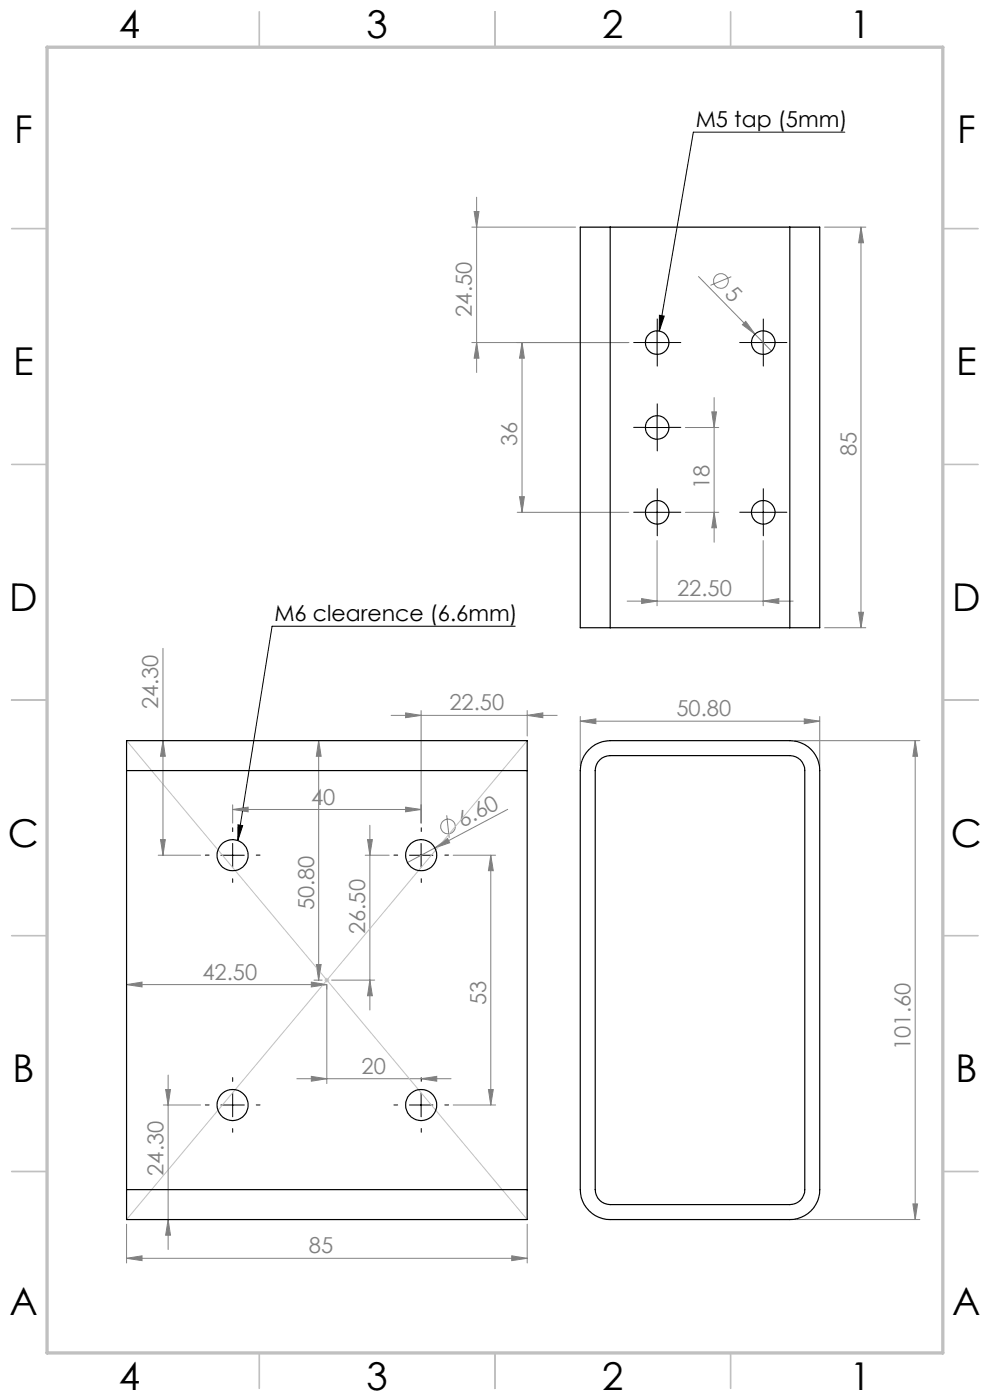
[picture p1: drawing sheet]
<svg xmlns="http://www.w3.org/2000/svg" width="210mm" height="297mm" viewBox="0 0 210 297" stroke-linecap="round" stroke-linejoin="round" font-family="sans-serif">
<g fill="none" stroke="#808080" stroke-width=".21">
<path d="M100.1 48.2h22M100.6 44.9h1l-.5 3.3zM101.1 41.8v37.2M148.2 58.7l15.5 15.8M155.1 58.7l-4.4 1.8M174.9 48.2h8.8M182.6 48.2l.6 3.3h-1.1zM182.6 48.2v85M100.1 72.7h33.3M101.1 72.7l.5 3.3h-1zM110.7 72.7l.5 3.3h-1zM110.7 72.7v36"/>
<path d="M157.5 68.9l.7-.7 2 2.7zM145.4 90.7h7.1M151 87.4h1l-.5 3.3zM151.5 84.3v30.7M109.7 108.7h23.7M110.2 105.4h1l-.5 3.3zM139.4 114.7v13.8M145.4 108.7h7.1M151.5 108.7l.5 3.3h-1zM161.9 114.7v13.8M34.6 137.5v43.9M133 127.5h35.2"/>
<path d="M136.1 127l3.3 .5-3.3 .5zM161.9 127.5l3.3-.5v1zM174.9 133.2h8.8M182.1 129.9h1.1l-.6 3.3zM34.6 157.1l.5 3.3h-1.1zM67.6 157.1v50.8M67.6 157.1l.5 3.3h-1zM83 151.8h35.2M86 151.2l3.3 .6-3.3 .5zM89.3 150.7v23.9M111.8 151.8l3.3-.6v1.1zM111.8 150.7v5.4"/>
<path d="M123.1 153l3.3-.5v1zM123.1 152v10.5M123.1 153h50.8M168.6 157.1h26.5M170.6 152.5l3.3 .5-3.3 .5zM173.9 152v10.5M194.1 157.1l.5 3.3h-1zM194.1 157.1v101.6M34 178.1h1.1l-.5 3.3zM49.4 171.7l3.2-.5v1zM49.4 170.7v3.9M49.4 171.7h39.9"/>
<path d="M78 178.1h1l-.5 3.3zM78.5 175.1v39.2M86 171.2l3.3 .5-3.3 .5zM92.3 179.9l2.6-2 .5 .9zM92.3 179.9l-5.9 3.1M94.8 173l.5 4.7M107.7 171.7l-15.4 8.2M33.5 181.4h9M77.5 181.4h5M96.1 181.4h9M104.1 181.4l.5 3.3h-1zM104.1 181.4v53"/>
<path d="M26.8 208.9l3.3-.6v1.1zM26.8 208.9h42.5M66 208.3l3.3 .6-3.3 .5zM66.6 207.9h1.7M67.1 204.6h1l-.5 3.3zM69.3 208.9v21M70.3 207.9h9.2M78.5 207.9l.5 3.3h-1zM34.6 234.4h7.9M35.1 231.1h1.1l-.5 3.3zM35.7 228.1v37M63 228.8h32.7"/>
<path d="M66 228.3l3.3 .5-3.3 .6zM89.3 228.8l3.3-.5v1.1zM96.1 234.4h9M103.6 231.1h1l-.5 3.3zM26.8 259.7v8.2M35.7 258.7l.5 3.3h-1.1zM111.8 259.7v8.2M168.6 258.7h26.5M193.6 255.4h1l-.5 3.3zM26.8 266.9l3.3-.5v1zM26.8 266.9h85M108.5 266.4l3.3 .5-3.3 .5z"/>
<circle cx="152.9" cy="59.6" r="1.56"/>
<circle cx="95" cy="175.3" r="1.55"/>
</g>
<g fill="none" stroke="#000" stroke-width=".21">
<path d="M179.2 28h-32.1l-7.3 42.2M136.9 72.7h5M139.4 70.2v5M139.9 66.9l1 .2-1.1 3.1zM159.4 72.7h5M161.9 70.2v5M136.9 90.7h5M139.4 88.2v5M136.9 108.7h5M139.4 106.2v5M159.4 108.7h5M161.9 106.2v5"/>
<path d="M109.3 132.9h-51.6l-7.3 45.4M49.4 178.9v5M50.5 175l1 .2-1.1 3.1zM89.3 178.9v5M46.8 181.4h5M86.9 181.4h4.9M46.8 234.4h5M49.4 231.9v5M86.9 234.4h4.9M89.3 231.9v5"/>
</g>
<path d="M26.8 157.1l85 101.6M111.8 157.1l-85 101.6M68.8 207.9h1M69 207.6l.7 .7M69.3 207.4v1M69.7 207.6l-.7 .7" fill="none" stroke="#c0c0c0" stroke-width=".21"/>
<g fill="none" stroke="#000" stroke-width=".21" stroke-dasharray="15.2 1.3 1.3 1.3">
<path d="M136.9 72.7h-2.5M139.4 70.2v-2.5M139.4 75.2v2.5M141.9 72.7h2.5M159.4 72.7h-2.5M161.9 70.2v-2.5M161.9 75.2v2.5M164.4 72.7h2.5M136.9 90.7h-2.5M139.4 88.2v-2.5M139.4 93.2v2.5M141.9 90.7h2.5"/>
<path d="M136.9 108.7h-2.5M139.4 106.2v-2.5M139.4 111.2v2.5M141.9 108.7h2.5M159.4 108.7h-2.5M161.9 106.2v-2.5M161.9 111.2v2.5M164.4 108.7h2.5M49.4 176.4v-.8M89.4 176.4v-.8M44.4 181.4h-.8M49.4 186.4v.8"/>
<path d="M54.4 181.4h.8M84.4 181.4h-.8M89.4 186.4v.8M94.4 181.4h.8M44.4 234.4h-.8M49.4 229.4v-.8M49.4 239.4v.8M54.4 234.4h.8M84.4 234.4h-.8M89.4 229.4v-.8M89.4 239.4v.8M94.4 234.4h.8"/>
</g>
<g fill="none" stroke="#c0c0c0" stroke-width=".35">
<path d="M55 2.5v7.5M105 2.5v7.5M155 2.5v7.5M2.5 48.5h7.5M200 48.5h7.5M2.5 98.5h7.5M200 98.5h7.5M2.5 148.5h7.5M200 148.5h7.5M2.5 198.5h7.5M200 198.5h7.5M2.5 248.5h7.5"/>
<path d="M200 248.5h7.5M55 287v7.5M105 287v7.5M155 287v7.5"/>
</g>
<path d="M10 10h190v277h-190z" fill="none" stroke="#c0c0c0" stroke-width=".7"/>
<path d="M50.5 175l1 .2-1.1 3.1zM139.9 66.9l1 .2-1.1 3.1z" fill="#000"/>
<g fill="#808080">
<path d="M157.5 68.9l.7-.7 2 2.7z"/>
<path d="M92.3 179.9l2.6-2 .5 .9z"/>
<path d="M66 208.3l3.3 .6-3.3 .5zM26.8 208.9l3.3-.6v1.1z"/>
<path d="M66 228.3l3.3 .5-3.3 .6zM89.3 228.8l3.3-.5v1.1z"/>
<path d="M67.1 204.6h1l-.5 3.3zM67.6 157.1l.5 3.3h-1zM78.5 207.9l.5 3.3h-1zM78 178.1h1l-.5 3.3z"/>
<path d="M170.6 152.5l3.3 .5-3.3 .5zM123.1 153l3.3-.5v1zM86 171.2l3.3 .5-3.3 .5zM49.4 171.7l3.2-.5v1zM111.8 151.8l3.3-.6v1.1zM86 151.2l3.3 .6-3.3 .5z"/>
<path d="M26.8 266.9l3.3-.5v1zM108.5 266.4l3.3 .5-3.3 .5zM136.1 127l3.3 .5-3.3 .5zM161.9 127.5l3.3-.5v1z"/>
<path d="M34 178.1h1.1l-.5 3.3zM34.6 157.1l.5 3.3h-1.1zM101.1 72.7l.5 3.3h-1zM100.6 44.9h1l-.5 3.3z"/>
<path d="M194.1 157.1l.5 3.3h-1zM193.6 255.4h1l-.5 3.3zM104.1 181.4l.5 3.3h-1zM103.6 231.1h1l-.5 3.3zM35.1 231.1h1.1l-.5 3.3zM35.7 258.7l.5 3.3h-1.1zM110.7 72.7l.5 3.3h-1zM110.2 105.4h1l-.5 3.3zM151 87.4h1l-.5 3.3zM151.5 108.7l.5 3.3h-1zM182.6 48.2l.6 3.3h-1.1zM182.1 129.9h1.1l-.6 3.3z"/>
</g>
<g fill="none" stroke="#000" stroke-width=".25">
<path d="M129.4 48.2h-6.3v85h6.3M129.4 48.2v85M129.4 48.2h38.1M167.5 48.2h6.4v85h-6.4M167.5 48.2v85M129.4 133.2h38.1M125 159a6.4 6.4 0 0 1 4.4-1.9h38.1a6.3 6.3 0 0 1 6.4 6.4v88.9a6.3 6.3 0 0 1-6.4 6.3h-38.1a6.4 6.4 0 0 1-6.3-6.3v-88.9a6.4 6.4 0 0 1 1.9-4.5zM26.8 163.5v-6.4h85v6.4M26.8 163.5h85M26.8 163.5v88.9M111.8 163.5v88.9M127.2 161.2a3.3 3.3 0 0 1 2.2-.9h38.1a3.1 3.1 0 0 1 3.2 3.2v88.9a3.1 3.1 0 0 1-3.2 3.1h-38.1a3.2 3.2 0 0 1-3.1-3.1v-88.9a3.3 3.3 0 0 1 .9-2.3z"/>
<path d="M26.8 252.4v6.3h85v-6.3M26.8 252.4h85"/>
<circle cx="139.4" cy="72.7" r="2.5"/>
<circle cx="161.9" cy="72.7" r="2.51"/>
<circle cx="139.4" cy="90.7" r="2.49"/>
<circle cx="139.4" cy="108.7" r="2.5"/>
<circle cx="161.9" cy="108.7" r="2.51"/>
<circle cx="49.4" cy="181.4" r="3.3"/>
<circle cx="89.3" cy="181.4" r="3.3"/>
<circle cx="49.4" cy="234.4" r="3.3"/>
<circle cx="89.3" cy="234.4" r="3.3"/>
</g>
<g font-size="8.1">
<text x="25.2" y="8">4</text>
<text x="77.7" y="8">3</text>
<text x="127.7" y="8">2</text>
<text x="180.2" y="8">1</text>
<text x="3" y="30.4">F</text>
<text x="203" y="30.4">F</text>
<text x="2.8" y="79.6">E</text>
<text x="202.8" y="79.6">E</text>
<text x="2" y="129.6">D</text>
<text x="202" y="129.6">D</text>
<text x="1.7" y="179.6">C</text>
<text x="201.7" y="179.6">C</text>
<text x="2.7" y="229.6">B</text>
<text x="202.7" y="229.6">B</text>
<text x="2" y="278.9">A</text>
<text x="202" y="278.9">A</text>
<text x="25.2" y="295">4</text>
<text x="77.7" y="295">3</text>
<text x="127.7" y="295">2</text>
<text x="180.2" y="295">1</text>
</g>
<g font-size="4.7">
<text x="147.6" y="27">M5 tap (5mm)</text>
<text x="58.2" y="131.8">M6 clearence (6.6mm)</text>
</g>
<g font-size="4.7" fill="#808080">
<text x="153.5" y="62.6" transform="rotate(46 153.5 62.6)">5</text>
<text x="100.1" y="67.2" transform="rotate(-90 100.1 67.2)">24.50</text>
<text x="109.7" y="94.7" transform="rotate(-90 109.7 94.7)">36</text>
<text x="181.6" y="96.7" transform="rotate(-90 181.6 96.7)">85</text>
<text x="150.5" y="103.8" transform="rotate(-90 150.5 103.8)">18</text>
<text x="143.6" y="126.5">22.50</text>
<text x="33.6" y="150.5" transform="rotate(-90 33.6 150.5)">24.30</text>
<text x="95.3" y="150.7">22.50</text>
<text x="143.5" y="152">50.80</text>
<text x="66" y="170.7">40</text>
<text x="98.1" y="175.6" transform="rotate(-28 98.1 175.6)">6.60</text>
<text x="66.6" y="193.1" transform="rotate(-90 66.6 193.1)">50.80</text>
<text x="77.5" y="198.1" transform="rotate(-90 77.5 198.1)">26.50</text>
<text x="42.9" y="207.8">42.50</text>
<text x="103.1" y="213.2" transform="rotate(-90 103.1 213.2)">53</text>
<text x="76.7" y="227.8">20</text>
<text x="193.1" y="222.7" transform="rotate(-90 193.1 222.7)">101.60</text>
<text x="34.7" y="249.4" transform="rotate(-90 34.7 249.4)">24.30</text>
<text x="65.5" y="265.9">85</text>
</g>
</svg>
